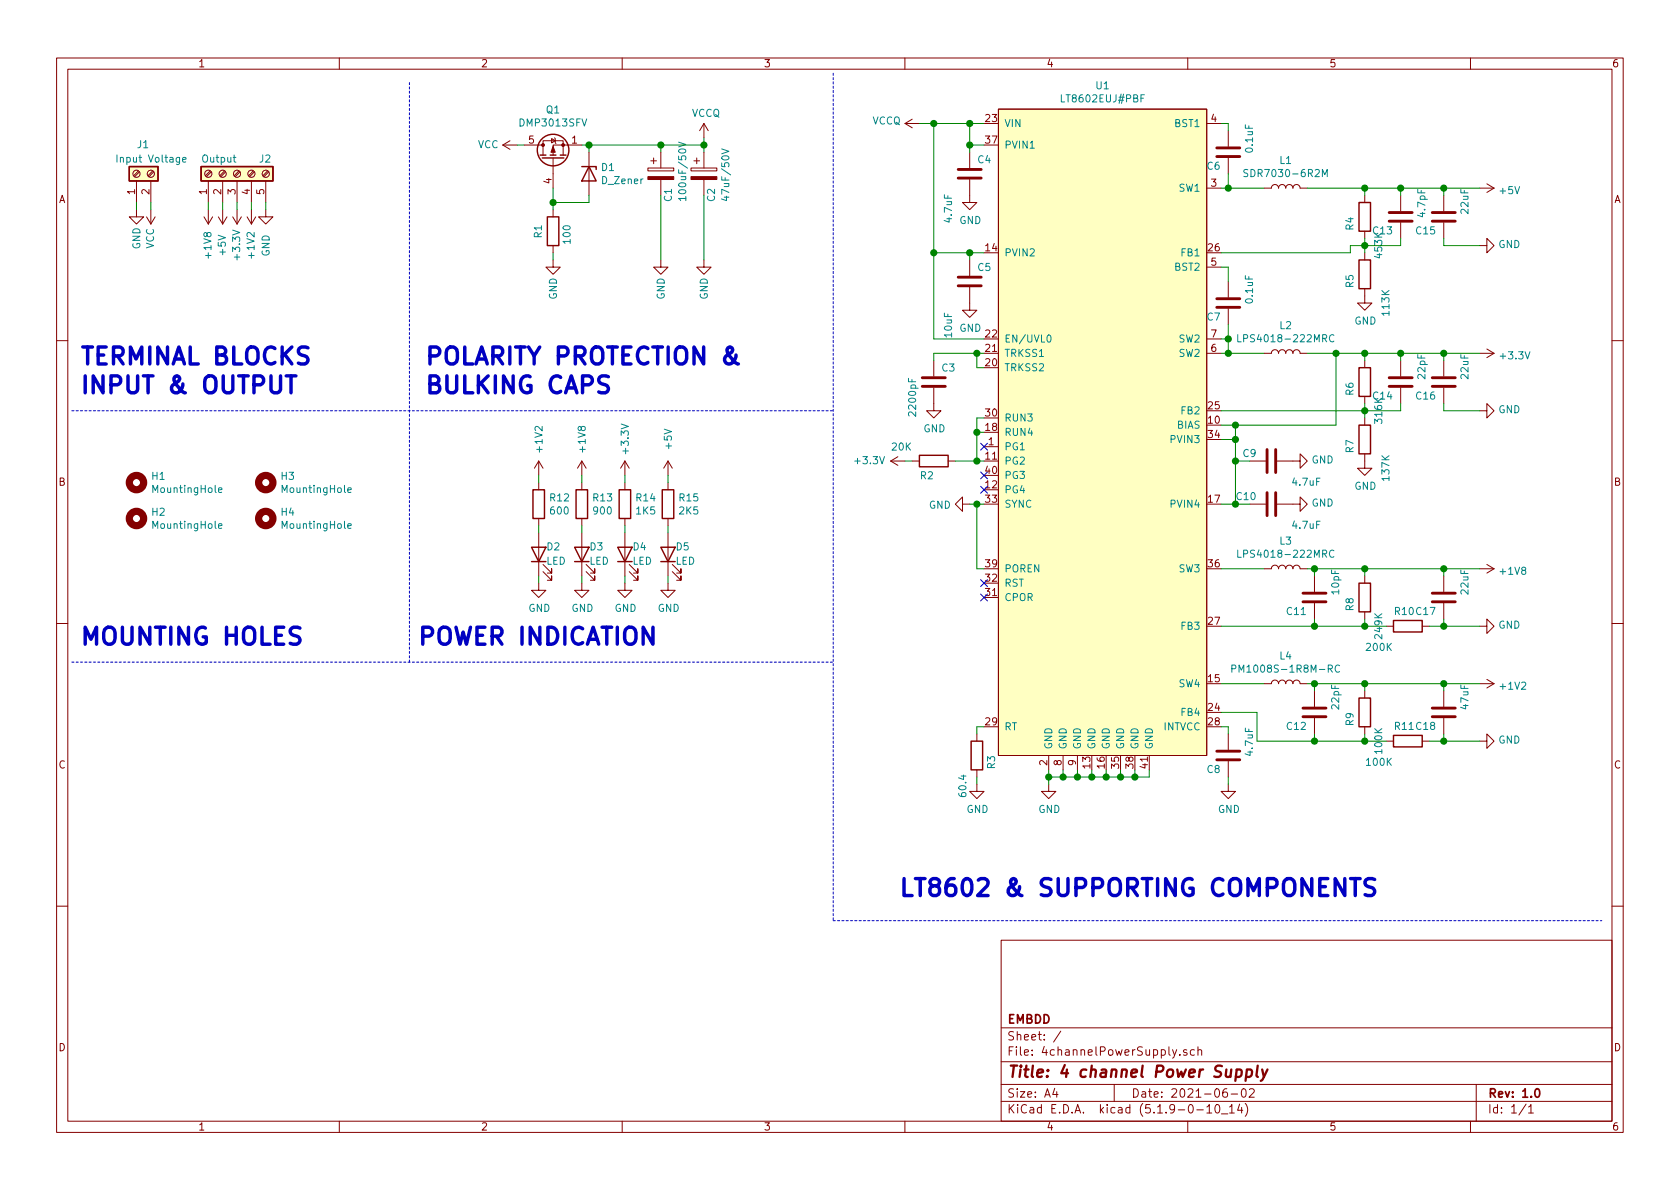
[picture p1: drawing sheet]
EESchema Schematic File Version 4
EELAYER 30 0
EELAYER END
$Descr A4 11693 8268
encoding utf-8
Sheet 1 1
Title "4 channel Power Supply"
Date "2021-06-02"
Rev "1.0"
Comp "EMBDD"
Comment1 ""
Comment2 ""
Comment3 ""
Comment4 ""
$EndDescr
Wire Wire Line
	6750 1000 6750 1050
Connection ~ 6750 1000
$Comp
L Device:C C4
U 1 1
P 6750 1200
F 0 "C4" H 6800 1300 50  0000 L CNN
F 1 "4.7uF" V 6600 850 50  0000 L CNN
F 2 "Capacitor_SMD:C_0603_1608Metric" H 6788 1050 50  0001 C CNN
F 3 "~" H 6750 1200 50  0001 C CNN
F 4 "4.7uF/50V/X7R" H 6750 1200 50  0001 C CNN "Characteristics"
	1    6750 1200
	1    0    0    -1  
$EndComp
Connection ~ 6750 850 
Wire Wire Line
	6850 1000 6750 1000
Wire Wire Line
	6750 850  6750 1000
Wire Wire Line
	6850 850  6750 850 
Wire Wire Line
	7400 5400 7500 5400
Connection ~ 7400 5400
Wire Wire Line
	7400 5350 7400 5400
Wire Wire Line
	7500 5400 7600 5400
Connection ~ 7500 5400
Wire Wire Line
	7500 5350 7500 5400
Wire Wire Line
	7600 5400 7700 5400
Connection ~ 7600 5400
Wire Wire Line
	7600 5350 7600 5400
Wire Wire Line
	7700 5400 7800 5400
Connection ~ 7700 5400
Wire Wire Line
	7700 5350 7700 5400
Wire Wire Line
	7800 5400 7900 5400
Connection ~ 7800 5400
Wire Wire Line
	7800 5350 7800 5400
Wire Wire Line
	7900 5400 8000 5400
Connection ~ 7900 5400
Wire Wire Line
	7900 5350 7900 5400
Wire Wire Line
	7300 5400 7300 5450
Connection ~ 7300 5400
Wire Wire Line
	8000 5400 8000 5350
Wire Wire Line
	7300 5400 7400 5400
Wire Wire Line
	7300 5350 7300 5400
$Comp
L power:GND #PWR0101
U 1 1
P 7300 5450
F 0 "#PWR0101" H 7300 5200 50  0001 C CNN
F 1 "GND" H 7305 5277 50  0000 C CNN
F 2 "" H 7300 5450 50  0001 C CNN
F 3 "" H 7300 5450 50  0001 C CNN
	1    7300 5450
	1    0    0    -1  
$EndComp
$Comp
L locallib:LT8602EUJ#PBF U1
U 1 1
P 7400 1550
F 0 "U1" H 7675 2515 50  0000 C CNN
F 1 "LT8602EUJ#PBF" H 7675 2424 50  0000 C CNN
F 2 "Package_DFN_QFN:QFN-40-1EP_6x6mm_P0.5mm_EP4.6x4.6mm_ThermalVias" V 8850 -550 50  0001 C CNN
F 3 "https://www.analog.com/media/en/technical-documentation/data-sheets/8602fb.pdf" H 7400 -100 50  0001 C CNN
	1    7400 1550
	1    0    0    -1  
$EndComp
$Comp
L power:GND #PWR0102
U 1 1
P 6750 1350
F 0 "#PWR0102" H 6750 1100 50  0001 C CNN
F 1 "GND" H 6755 1177 50  0000 C CNN
F 2 "" H 6750 1350 50  0001 C CNN
F 3 "" H 6750 1350 50  0001 C CNN
	1    6750 1350
	1    0    0    -1  
$EndComp
$Comp
L Device:C C5
U 1 1
P 6750 1950
F 0 "C5" H 6800 2050 50  0000 L CNN
F 1 "10uF" V 6600 1550 50  0000 L CNN
F 2 "Capacitor_SMD:C_0603_1608Metric" H 6788 1800 50  0001 C CNN
F 3 "~" H 6750 1950 50  0001 C CNN
F 4 "10uF/50V/X7R" H 6750 1950 50  0001 C CNN "Characteristics"
	1    6750 1950
	1    0    0    -1  
$EndComp
$Comp
L power:GND #PWR0103
U 1 1
P 6750 2100
F 0 "#PWR0103" H 6750 1850 50  0001 C CNN
F 1 "GND" H 6755 1927 50  0000 C CNN
F 2 "" H 6750 2100 50  0001 C CNN
F 3 "" H 6750 2100 50  0001 C CNN
	1    6750 2100
	1    0    0    -1  
$EndComp
Wire Wire Line
	6750 1800 6750 1750
Wire Wire Line
	6750 1750 6850 1750
Connection ~ 6750 1750
Wire Wire Line
	6500 2350 6500 1750
Wire Wire Line
	6500 2350 6850 2350
Wire Wire Line
	6500 850  6750 850 
Wire Wire Line
	6500 1750 6750 1750
Connection ~ 6500 1750
Wire Wire Line
	6500 1750 6500 850 
Wire Wire Line
	6500 850  6400 850 
Connection ~ 6500 850 
$Comp
L Device:C C3
U 1 1
P 6500 2650
F 0 "C3" H 6550 2750 50  0000 L CNN
F 1 "2200pF" V 6350 2400 50  0000 L CNN
F 2 "Capacitor_SMD:C_0603_1608Metric" H 6538 2500 50  0001 C CNN
F 3 "~" H 6500 2650 50  0001 C CNN
F 4 "2200pF/100V" H 6500 2650 50  0001 C CNN "Characteristics"
	1    6500 2650
	1    0    0    -1  
$EndComp
Wire Wire Line
	6850 2450 6800 2450
Wire Wire Line
	6500 2450 6500 2500
Wire Wire Line
	6850 2550 6800 2550
Wire Wire Line
	6800 2550 6800 2450
Connection ~ 6800 2450
Wire Wire Line
	6800 2450 6500 2450
$Comp
L power:GND #PWR0104
U 1 1
P 6500 2800
F 0 "#PWR0104" H 6500 2550 50  0001 C CNN
F 1 "GND" H 6505 2627 50  0000 C CNN
F 2 "" H 6500 2800 50  0001 C CNN
F 3 "" H 6500 2800 50  0001 C CNN
	1    6500 2800
	1    0    0    -1  
$EndComp
Wire Wire Line
	6850 2900 6800 2900
Wire Wire Line
	6800 2900 6800 3000
Wire Wire Line
	6800 3000 6850 3000
Wire Wire Line
	6850 3200 6800 3200
Wire Wire Line
	6800 3200 6800 3000
Connection ~ 6800 3000
Connection ~ 6800 3200
Wire Wire Line
	6850 3500 6800 3500
Wire Wire Line
	6800 3500 6800 3950
Wire Wire Line
	6800 3950 6850 3950
$Comp
L power:GND #PWR0105
U 1 1
P 6750 3500
F 0 "#PWR0105" H 6750 3250 50  0001 C CNN
F 1 "GND" V 6755 3372 50  0000 R CNN
F 2 "" H 6750 3500 50  0001 C CNN
F 3 "" H 6750 3500 50  0001 C CNN
	1    6750 3500
	0    1    1    0   
$EndComp
Wire Wire Line
	6750 3500 6800 3500
Connection ~ 6800 3500
NoConn ~ 6850 4050
NoConn ~ 6850 4150
NoConn ~ 6850 3300
NoConn ~ 6850 3400
NoConn ~ 6850 3100
$Comp
L Device:R R3
U 1 1
P 6800 5250
F 0 "R3" V 6900 5150 50  0000 L CNN
F 1 "60.4" V 6700 4950 50  0000 L CNN
F 2 "Resistor_SMD:R_0603_1608Metric" V 6730 5250 50  0001 C CNN
F 3 "~" H 6800 5250 50  0001 C CNN
F 4 "60.4OHM/1/4W" V 6800 5250 50  0001 C CNN "Characteristics"
	1    6800 5250
	1    0    0    -1  
$EndComp
$Comp
L power:GND #PWR0106
U 1 1
P 6800 5450
F 0 "#PWR0106" H 6800 5200 50  0001 C CNN
F 1 "GND" H 6805 5277 50  0000 C CNN
F 2 "" H 6800 5450 50  0001 C CNN
F 3 "" H 6800 5450 50  0001 C CNN
	1    6800 5450
	1    0    0    -1  
$EndComp
Wire Wire Line
	6800 5100 6800 5050
Wire Wire Line
	6800 5050 6850 5050
Wire Wire Line
	6800 5400 6800 5450
$Comp
L Device:R R2
U 1 1
P 6500 3200
F 0 "R2" V 6600 3100 50  0000 L CNN
F 1 "20K" V 6400 2900 50  0000 L CNN
F 2 "Resistor_SMD:R_0603_1608Metric" V 6430 3200 50  0001 C CNN
F 3 "~" H 6500 3200 50  0001 C CNN
F 4 "20KOHM/1/4W" V 6500 3200 50  0001 C CNN "Characteristics"
	1    6500 3200
	0    1    1    0   
$EndComp
Wire Wire Line
	6650 3200 6800 3200
$Comp
L Device:C C8
U 1 1
P 8550 5250
F 0 "C8" H 8600 5350 50  0000 L CNN
F 1 "4.7uF" V 8400 5050 50  0000 L CNN
F 2 "Capacitor_SMD:C_0603_1608Metric" H 8588 5100 50  0001 C CNN
F 3 "~" H 8550 5250 50  0001 C CNN
F 4 "4.7uF/50V/X7R" H 8550 5250 50  0001 C CNN "Characteristics"
	1    8550 5250
	-1   0    0    1   
$EndComp
$Comp
L power:GND #PWR0107
U 1 1
P 8550 5450
F 0 "#PWR0107" H 8550 5200 50  0001 C CNN
F 1 "GND" H 8555 5277 50  0000 C CNN
F 2 "" H 8550 5450 50  0001 C CNN
F 3 "" H 8550 5450 50  0001 C CNN
	1    8550 5450
	1    0    0    -1  
$EndComp
Wire Wire Line
	8500 5050 8550 5050
Wire Wire Line
	8550 5050 8550 5100
Wire Wire Line
	8550 5400 8550 5450
$Comp
L Device:L L4
U 1 1
P 8950 4750
F 0 "L4" V 9140 4750 50  0000 C CNN
F 1 "PM1008S-1R8M-RC" V 9049 4750 50  0000 C CNN
F 2 "Inductor_SMD:L_1008_2520Metric_Pad1.43x2.20mm_HandSolder" H 8950 4750 50  0001 C CNN
F 3 "https://www.bourns.com/docs/Product-Datasheets/pm1008s_series.pdf" H 8950 4750 50  0001 C CNN
F 4 "FIXED IND 1.8UH 2A 90 MOHM SMD" V 8950 4750 50  0001 C CNN "Characteristics"
	1    8950 4750
	0    -1   -1   0   
$EndComp
$Comp
L Device:C C12
U 1 1
P 9150 4950
F 0 "C12" H 9200 5050 50  0000 L CNN
F 1 "22pF" V 9000 4750 50  0000 L CNN
F 2 "Capacitor_SMD:C_0603_1608Metric" H 9188 4800 50  0001 C CNN
F 3 "~" H 9150 4950 50  0001 C CNN
F 4 "22pF/50V/X7R" H 9150 4950 50  0001 C CNN "Characteristics"
	1    9150 4950
	-1   0    0    1   
$EndComp
$Comp
L Device:R R9
U 1 1
P 9500 4950
F 0 "R9" V 9600 4850 50  0000 L CNN
F 1 "100K" V 9400 4650 50  0000 L CNN
F 2 "Resistor_SMD:R_0603_1608Metric" V 9430 4950 50  0001 C CNN
F 3 "~" H 9500 4950 50  0001 C CNN
F 4 "100KOHM/1/4W" V 9500 4950 50  0001 C CNN "Characteristics"
	1    9500 4950
	-1   0    0    -1  
$EndComp
$Comp
L Device:R R11
U 1 1
P 9800 5150
F 0 "R11" V 9900 5050 50  0000 L CNN
F 1 "100K" V 9650 4850 50  0000 L CNN
F 2 "Resistor_SMD:R_0603_1608Metric" V 9730 5150 50  0001 C CNN
F 3 "~" H 9800 5150 50  0001 C CNN
F 4 "100KOHM/1/4W" V 9800 5150 50  0001 C CNN "Characteristics"
	1    9800 5150
	0    1    -1   0   
$EndComp
$Comp
L Device:C C18
U 1 1
P 10050 4950
F 0 "C18" H 10100 5050 50  0000 L CNN
F 1 "47uF" V 9900 4750 50  0000 L CNN
F 2 "Capacitor_SMD:C_0603_1608Metric" H 10088 4800 50  0001 C CNN
F 3 "~" H 10050 4950 50  0001 C CNN
F 4 "47uF/50V/X7R" H 10050 4950 50  0001 C CNN "Characteristics"
	1    10050 4950
	-1   0    0    1   
$EndComp
Wire Wire Line
	8500 4950 8750 4950
Wire Wire Line
	8750 4950 8750 5150
Wire Wire Line
	8750 5150 9150 5150
Wire Wire Line
	9500 5100 9500 5150
Connection ~ 9500 5150
Wire Wire Line
	9500 5150 9650 5150
Wire Wire Line
	9150 5100 9150 5150
Connection ~ 9150 5150
Wire Wire Line
	9150 5150 9500 5150
Wire Wire Line
	8500 4750 8800 4750
Wire Wire Line
	9100 4750 9150 4750
Wire Wire Line
	10050 4750 10050 4800
Connection ~ 10050 4750
Wire Wire Line
	9500 4800 9500 4750
Connection ~ 9500 4750
Wire Wire Line
	9500 4750 10050 4750
Wire Wire Line
	9150 4800 9150 4750
Connection ~ 9150 4750
Wire Wire Line
	9150 4750 9500 4750
Wire Wire Line
	9950 5150 10050 5150
Wire Wire Line
	10050 5150 10050 5100
$Comp
L power:GND #PWR0108
U 1 1
P 10300 5150
F 0 "#PWR0108" H 10300 4900 50  0001 C CNN
F 1 "GND" V 10305 5022 50  0000 R CNN
F 2 "" H 10300 5150 50  0001 C CNN
F 3 "" H 10300 5150 50  0001 C CNN
	1    10300 5150
	0    -1   -1   0   
$EndComp
$Comp
L Device:L L3
U 1 1
P 8950 3950
F 0 "L3" V 9140 3950 50  0000 C CNN
F 1 "LPS4018-222MRC" V 9049 3950 50  0000 C CNN
F 2 "Inductor_SMD:L_Coilcraft_XxL4020" H 8950 3950 50  0001 C CNN
F 3 "https://www.coilcraft.com/getmedia/31b05c96-4c4c-4498-8dbb-fe092de76bad/lps4018.pdf" H 8950 3950 50  0001 C CNN
F 4 "FIXED IND 2.2UH 2A 70 MOHM SMD" V 8950 3950 50  0001 C CNN "Characteristics"
	1    8950 3950
	0    -1   -1   0   
$EndComp
$Comp
L Device:C C11
U 1 1
P 9150 4150
F 0 "C11" H 9200 4250 50  0000 L CNN
F 1 "10pF" V 9000 3950 50  0000 L CNN
F 2 "Capacitor_SMD:C_0603_1608Metric" H 9188 4000 50  0001 C CNN
F 3 "~" H 9150 4150 50  0001 C CNN
F 4 "10pF/50V/X7R" H 9150 4150 50  0001 C CNN "Characteristics"
	1    9150 4150
	-1   0    0    1   
$EndComp
$Comp
L Device:R R8
U 1 1
P 9500 4150
F 0 "R8" V 9600 4050 50  0000 L CNN
F 1 "249K" V 9400 3850 50  0000 L CNN
F 2 "Resistor_SMD:R_0603_1608Metric" V 9430 4150 50  0001 C CNN
F 3 "~" H 9500 4150 50  0001 C CNN
F 4 "249KOHM/1/4W" V 9500 4150 50  0001 C CNN "Characteristics"
	1    9500 4150
	-1   0    0    -1  
$EndComp
$Comp
L Device:R R10
U 1 1
P 9800 4350
F 0 "R10" V 9900 4250 50  0000 L CNN
F 1 "200K" V 9650 4050 50  0000 L CNN
F 2 "Resistor_SMD:R_0603_1608Metric" V 9730 4350 50  0001 C CNN
F 3 "~" H 9800 4350 50  0001 C CNN
F 4 "200KOHM/1/4W" V 9800 4350 50  0001 C CNN "Characteristics"
	1    9800 4350
	0    1    -1   0   
$EndComp
$Comp
L Device:C C17
U 1 1
P 10050 4150
F 0 "C17" H 10100 4250 50  0000 L CNN
F 1 "22uF" V 9900 3950 50  0000 L CNN
F 2 "Capacitor_SMD:C_0603_1608Metric" H 10088 4000 50  0001 C CNN
F 3 "~" H 10050 4150 50  0001 C CNN
F 4 "22uF/50V/X7R" H 10050 4150 50  0001 C CNN "Characteristics"
	1    10050 4150
	-1   0    0    1   
$EndComp
Wire Wire Line
	9500 4300 9500 4350
Connection ~ 9500 4350
Wire Wire Line
	9500 4350 9650 4350
Wire Wire Line
	9150 4300 9150 4350
Connection ~ 9150 4350
Wire Wire Line
	9150 4350 9500 4350
Wire Wire Line
	9100 3950 9150 3950
Wire Wire Line
	10050 3950 10050 4000
Connection ~ 10050 3950
Wire Wire Line
	9500 4000 9500 3950
Connection ~ 9500 3950
Wire Wire Line
	9500 3950 10050 3950
Wire Wire Line
	9150 4000 9150 3950
Connection ~ 9150 3950
Wire Wire Line
	9150 3950 9500 3950
Wire Wire Line
	9950 4350 10050 4350
Wire Wire Line
	10050 4350 10050 4300
Wire Wire Line
	8500 3950 8800 3950
Wire Wire Line
	8500 4350 9150 4350
$Comp
L Device:C C9
U 1 1
P 8850 3200
F 0 "C9" V 8900 3300 50  0000 L CNN
F 1 "4.7uF" V 8700 2850 50  0000 L CNN
F 2 "Capacitor_SMD:C_0603_1608Metric" H 8888 3050 50  0001 C CNN
F 3 "~" H 8850 3200 50  0001 C CNN
F 4 "4.7uF/50V/X7R" V 8850 3200 50  0001 C CNN "Characteristics"
	1    8850 3200
	0    -1   -1   0   
$EndComp
$Comp
L Device:C C10
U 1 1
P 8850 3500
F 0 "C10" V 8900 3600 50  0000 L CNN
F 1 "4.7uF" V 8700 3150 50  0000 L CNN
F 2 "Capacitor_SMD:C_0603_1608Metric" H 8888 3350 50  0001 C CNN
F 3 "~" H 8850 3500 50  0001 C CNN
F 4 "4.7uF/50V/X7R" V 8850 3500 50  0001 C CNN "Characteristics"
	1    8850 3500
	0    -1   -1   0   
$EndComp
Wire Wire Line
	8500 2950 8600 2950
Wire Wire Line
	8600 2950 8600 3050
Wire Wire Line
	8600 3050 8500 3050
Wire Wire Line
	8600 3050 8600 3200
Wire Wire Line
	8600 3200 8700 3200
Connection ~ 8600 3050
Wire Wire Line
	8500 3500 8600 3500
Wire Wire Line
	8600 3200 8600 3500
Connection ~ 8600 3200
Connection ~ 8600 3500
Wire Wire Line
	8600 3500 8700 3500
$Comp
L power:GND #PWR0109
U 1 1
P 10300 4350
F 0 "#PWR0109" H 10300 4100 50  0001 C CNN
F 1 "GND" V 10305 4222 50  0000 R CNN
F 2 "" H 10300 4350 50  0001 C CNN
F 3 "" H 10300 4350 50  0001 C CNN
	1    10300 4350
	0    -1   -1   0   
$EndComp
$Comp
L power:GND #PWR0110
U 1 1
P 9000 3500
F 0 "#PWR0110" H 9000 3250 50  0001 C CNN
F 1 "GND" V 9005 3372 50  0000 R CNN
F 2 "" H 9000 3500 50  0001 C CNN
F 3 "" H 9000 3500 50  0001 C CNN
	1    9000 3500
	0    -1   -1   0   
$EndComp
$Comp
L power:GND #PWR0111
U 1 1
P 9000 3200
F 0 "#PWR0111" H 9000 2950 50  0001 C CNN
F 1 "GND" V 9005 3072 50  0000 R CNN
F 2 "" H 9000 3200 50  0001 C CNN
F 3 "" H 9000 3200 50  0001 C CNN
	1    9000 3200
	0    -1   -1   0   
$EndComp
$Comp
L Device:L L2
U 1 1
P 8950 2450
F 0 "L2" V 9140 2450 50  0000 C CNN
F 1 "LPS4018-222MRC" V 9049 2450 50  0000 C CNN
F 2 "Inductor_SMD:L_Coilcraft_XxL4020" H 8950 2450 50  0001 C CNN
F 3 "https://www.coilcraft.com/getmedia/31b05c96-4c4c-4498-8dbb-fe092de76bad/lps4018.pdf" H 8950 2450 50  0001 C CNN
F 4 "FIXED IND 2.2UH 2A 70 MOHM SMD" V 8950 2450 50  0001 C CNN "Characteristics"
	1    8950 2450
	0    -1   -1   0   
$EndComp
$Comp
L Device:R R6
U 1 1
P 9500 2650
F 0 "R6" V 9600 2550 50  0000 L CNN
F 1 "316K" V 9400 2350 50  0000 L CNN
F 2 "Resistor_SMD:R_0603_1608Metric" V 9430 2650 50  0001 C CNN
F 3 "~" H 9500 2650 50  0001 C CNN
F 4 "316KOHM/1/4W" V 9500 2650 50  0001 C CNN "Characteristics"
	1    9500 2650
	-1   0    0    -1  
$EndComp
$Comp
L Device:R R7
U 1 1
P 9500 3050
F 0 "R7" V 9600 2950 50  0000 L CNN
F 1 "137K" V 9350 2750 50  0000 L CNN
F 2 "Resistor_SMD:R_0603_1608Metric" V 9430 3050 50  0001 C CNN
F 3 "~" H 9500 3050 50  0001 C CNN
F 4 "137KOHM/1/4W" V 9500 3050 50  0001 C CNN "Characteristics"
	1    9500 3050
	-1   0    0    -1  
$EndComp
$Comp
L Device:C C16
U 1 1
P 10050 2650
F 0 "C16" H 10100 2750 50  0000 L CNN
F 1 "22uF" V 9900 2450 50  0000 L CNN
F 2 "Capacitor_SMD:C_0603_1608Metric" H 10088 2500 50  0001 C CNN
F 3 "~" H 10050 2650 50  0001 C CNN
F 4 "22uF/50V/X7R" H 10050 2650 50  0001 C CNN "Characteristics"
	1    10050 2650
	-1   0    0    1   
$EndComp
Wire Wire Line
	9500 2800 9500 2850
Connection ~ 9500 2850
Wire Wire Line
	10050 2450 10050 2500
Connection ~ 10050 2450
Wire Wire Line
	9500 2500 9500 2450
Connection ~ 9500 2450
Wire Wire Line
	9500 2450 9750 2450
Wire Wire Line
	10050 2850 10050 2800
Wire Wire Line
	8500 2450 8550 2450
$Comp
L power:GND #PWR0112
U 1 1
P 10300 2850
F 0 "#PWR0112" H 10300 2600 50  0001 C CNN
F 1 "GND" V 10305 2722 50  0000 R CNN
F 2 "" H 10300 2850 50  0001 C CNN
F 3 "" H 10300 2850 50  0001 C CNN
	1    10300 2850
	0    -1   -1   0   
$EndComp
$Comp
L Device:C C14
U 1 1
P 9750 2650
F 0 "C14" H 9800 2750 50  0000 L CNN
F 1 "22pF" V 9600 2450 50  0000 L CNN
F 2 "Capacitor_SMD:C_0603_1608Metric" H 9788 2500 50  0001 C CNN
F 3 "~" H 9750 2650 50  0001 C CNN
F 4 "22pF/50V/X7R" H 9750 2650 50  0001 C CNN "Characteristics"
	1    9750 2650
	-1   0    0    1   
$EndComp
Wire Wire Line
	9750 2850 9750 2800
Wire Wire Line
	9500 2850 9750 2850
Wire Wire Line
	9750 2500 9750 2450
Connection ~ 9750 2450
Wire Wire Line
	9750 2450 10050 2450
Wire Wire Line
	9500 2850 9500 2900
$Comp
L power:GND #PWR0113
U 1 1
P 9500 3200
F 0 "#PWR0113" H 9500 2950 50  0001 C CNN
F 1 "GND" H 9505 3027 50  0000 C CNN
F 2 "" H 9500 3200 50  0001 C CNN
F 3 "" H 9500 3200 50  0001 C CNN
	1    9500 3200
	1    0    0    -1  
$EndComp
Wire Wire Line
	9100 2450 9300 2450
Wire Wire Line
	8500 2850 9500 2850
Wire Wire Line
	9300 2450 9300 2950
Wire Wire Line
	9300 2950 8600 2950
Connection ~ 9300 2450
Wire Wire Line
	9300 2450 9500 2450
Connection ~ 8600 2950
Wire Wire Line
	8500 2350 8550 2350
Wire Wire Line
	8550 2350 8550 2450
Connection ~ 8550 2450
Wire Wire Line
	8550 2450 8800 2450
$Comp
L Device:C C7
U 1 1
P 8550 2100
F 0 "C7" H 8600 2200 50  0000 L CNN
F 1 "0.1uF" V 8400 1900 50  0000 L CNN
F 2 "Capacitor_SMD:C_0603_1608Metric" H 8588 1950 50  0001 C CNN
F 3 "~" H 8550 2100 50  0001 C CNN
F 4 "0.1uF/50V/X7R" H 8550 2100 50  0001 C CNN "Characteristics"
	1    8550 2100
	-1   0    0    1   
$EndComp
Wire Wire Line
	8550 2250 8550 2350
Connection ~ 8550 2350
Wire Wire Line
	8500 1850 8550 1850
Wire Wire Line
	8550 1850 8550 1950
$Comp
L Device:L L1
U 1 1
P 8950 1300
F 0 "L1" V 9140 1300 50  0000 C CNN
F 1 "SDR7030-6R2M" V 9049 1300 50  0000 C CNN
F 2 "Inductor_SMD:L_Bourns_SRP7028A_7.3x6.6mm" H 8950 1300 50  0001 C CNN
F 3 "https://www.bourns.com/docs/Product-Datasheets/SDR7030.pdf" H 8950 1300 50  0001 C CNN
F 4 "FIXED IND 6.2UH 1.65A 58MOHM SMD" V 8950 1300 50  0001 C CNN "Characteristics"
	1    8950 1300
	0    -1   -1   0   
$EndComp
$Comp
L Device:R R4
U 1 1
P 9500 1500
F 0 "R4" V 9600 1400 50  0000 L CNN
F 1 "453K" V 9400 1200 50  0000 L CNN
F 2 "Resistor_SMD:R_0603_1608Metric" V 9430 1500 50  0001 C CNN
F 3 "~" H 9500 1500 50  0001 C CNN
F 4 "453KOHM/1/4W" V 9500 1500 50  0001 C CNN "Characteristics"
	1    9500 1500
	-1   0    0    -1  
$EndComp
$Comp
L Device:R R5
U 1 1
P 9500 1900
F 0 "R5" V 9600 1800 50  0000 L CNN
F 1 "113K" V 9350 1600 50  0000 L CNN
F 2 "Resistor_SMD:R_0603_1608Metric" V 9430 1900 50  0001 C CNN
F 3 "~" H 9500 1900 50  0001 C CNN
F 4 "113KOHM/1/4W" V 9500 1900 50  0001 C CNN "Characteristics"
	1    9500 1900
	-1   0    0    -1  
$EndComp
$Comp
L Device:C C15
U 1 1
P 10050 1500
F 0 "C15" H 10100 1600 50  0000 L CNN
F 1 "22uF" V 9900 1300 50  0000 L CNN
F 2 "Capacitor_SMD:C_0603_1608Metric" H 10088 1350 50  0001 C CNN
F 3 "~" H 10050 1500 50  0001 C CNN
F 4 "22uF/50V/X7R" H 10050 1500 50  0001 C CNN "Characteristics"
	1    10050 1500
	-1   0    0    1   
$EndComp
Wire Wire Line
	9500 1650 9500 1700
Connection ~ 9500 1700
Wire Wire Line
	10050 1300 10050 1350
Connection ~ 10050 1300
Wire Wire Line
	9500 1350 9500 1300
Connection ~ 9500 1300
Wire Wire Line
	9500 1300 9750 1300
Wire Wire Line
	10050 1700 10050 1650
$Comp
L power:GND #PWR0114
U 1 1
P 10300 1700
F 0 "#PWR0114" H 10300 1450 50  0001 C CNN
F 1 "GND" V 10305 1572 50  0000 R CNN
F 2 "" H 10300 1700 50  0001 C CNN
F 3 "" H 10300 1700 50  0001 C CNN
	1    10300 1700
	0    -1   -1   0   
$EndComp
$Comp
L Device:C C13
U 1 1
P 9750 1500
F 0 "C13" H 9800 1600 50  0000 L CNN
F 1 "4.7pF" V 9600 1300 50  0000 L CNN
F 2 "Capacitor_SMD:C_0603_1608Metric" H 9788 1350 50  0001 C CNN
F 3 "~" H 9750 1500 50  0001 C CNN
F 4 "4.7pF/50V/X7R" H 9750 1500 50  0001 C CNN "Characteristics"
	1    9750 1500
	-1   0    0    1   
$EndComp
Wire Wire Line
	9750 1700 9750 1650
Wire Wire Line
	9500 1700 9750 1700
Wire Wire Line
	9750 1350 9750 1300
Connection ~ 9750 1300
Wire Wire Line
	9750 1300 10050 1300
Wire Wire Line
	9500 1700 9500 1750
Wire Wire Line
	9100 1300 9500 1300
$Comp
L power:GND #PWR0115
U 1 1
P 9500 2050
F 0 "#PWR0115" H 9500 1800 50  0001 C CNN
F 1 "GND" H 9505 1877 50  0000 C CNN
F 2 "" H 9500 2050 50  0001 C CNN
F 3 "" H 9500 2050 50  0001 C CNN
	1    9500 2050
	1    0    0    -1  
$EndComp
$Comp
L Device:C C6
U 1 1
P 8550 1050
F 0 "C6" H 8600 1150 50  0000 L CNN
F 1 "0.1uF" V 8400 850 50  0000 L CNN
F 2 "Capacitor_SMD:C_0603_1608Metric" H 8588 900 50  0001 C CNN
F 3 "~" H 8550 1050 50  0001 C CNN
F 4 "0.1uF/50V/X7R" H 8550 1050 50  0001 C CNN "Characteristics"
	1    8550 1050
	-1   0    0    1   
$EndComp
Wire Wire Line
	8500 1750 9400 1750
Wire Wire Line
	9400 1750 9400 1700
Wire Wire Line
	9400 1700 9500 1700
Wire Wire Line
	8500 1300 8550 1300
Wire Wire Line
	8550 1200 8550 1300
Connection ~ 8550 1300
Wire Wire Line
	8550 1300 8800 1300
Wire Wire Line
	8500 850  8550 850 
Wire Wire Line
	8550 850  8550 900 
Wire Wire Line
	10050 1700 10300 1700
Wire Wire Line
	10050 1300 10300 1300
Wire Wire Line
	10050 2450 10300 2450
Wire Wire Line
	10050 2850 10300 2850
Wire Wire Line
	10050 3950 10300 3950
Wire Wire Line
	10050 4350 10300 4350
Connection ~ 10050 4350
$Comp
L Connector:Screw_Terminal_01x02 J1
U 1 1
P 950 1200
F 0 "J1" V 1150 1200 50  0000 R CNN
F 1 "Input Voltage" V 1050 1350 50  0000 R CNN
F 2 "TerminalBlock_Phoenix:TerminalBlock_Phoenix_MKDS-1,5-2_1x02_P5.00mm_Horizontal" H 950 1200 50  0001 C CNN
F 3 "~" H 950 1200 50  0001 C CNN
	1    950  1200
	0    -1   -1   0   
$EndComp
$Comp
L Connector:Screw_Terminal_01x05 J2
U 1 1
P 1650 1200
F 0 "J2" V 1750 1050 50  0000 R CNN
F 1 "Output" V 1750 1450 50  0000 R CNN
F 2 "TerminalBlock_Phoenix:TerminalBlock_Phoenix_MKDS-1,5-5-5.08_1x05_P5.08mm_Horizontal" H 1650 1200 50  0001 C CNN
F 3 "~" H 1650 1200 50  0001 C CNN
	1    1650 1200
	0    -1   -1   0   
$EndComp
$Comp
L power:+5V #PWR0116
U 1 1
P 10300 1300
F 0 "#PWR0116" H 10300 1150 50  0001 C CNN
F 1 "+5V" V 10315 1428 50  0000 L CNN
F 2 "" H 10300 1300 50  0001 C CNN
F 3 "" H 10300 1300 50  0001 C CNN
	1    10300 1300
	0    1    1    0   
$EndComp
$Comp
L power:+3.3V #PWR0117
U 1 1
P 10300 2450
F 0 "#PWR0117" H 10300 2300 50  0001 C CNN
F 1 "+3.3V" V 10315 2578 50  0000 L CNN
F 2 "" H 10300 2450 50  0001 C CNN
F 3 "" H 10300 2450 50  0001 C CNN
	1    10300 2450
	0    1    1    0   
$EndComp
$Comp
L power:+1V8 #PWR0118
U 1 1
P 10300 3950
F 0 "#PWR0118" H 10300 3800 50  0001 C CNN
F 1 "+1V8" V 10315 4078 50  0000 L CNN
F 2 "" H 10300 3950 50  0001 C CNN
F 3 "" H 10300 3950 50  0001 C CNN
	1    10300 3950
	0    1    1    0   
$EndComp
$Comp
L power:+1V2 #PWR0119
U 1 1
P 10300 4750
F 0 "#PWR0119" H 10300 4600 50  0001 C CNN
F 1 "+1V2" V 10315 4878 50  0000 L CNN
F 2 "" H 10300 4750 50  0001 C CNN
F 3 "" H 10300 4750 50  0001 C CNN
	1    10300 4750
	0    1    1    0   
$EndComp
Wire Wire Line
	10050 4750 10300 4750
Wire Wire Line
	10050 5150 10300 5150
Connection ~ 10050 5150
$Comp
L power:+3.3V #PWR0121
U 1 1
P 1650 1450
F 0 "#PWR0121" H 1650 1300 50  0001 C CNN
F 1 "+3.3V" V 1650 1700 50  0000 C CNN
F 2 "" H 1650 1450 50  0001 C CNN
F 3 "" H 1650 1450 50  0001 C CNN
	1    1650 1450
	-1   0    0    1   
$EndComp
$Comp
L power:+1V8 #PWR0122
U 1 1
P 1450 1450
F 0 "#PWR0122" H 1450 1300 50  0001 C CNN
F 1 "+1V8" V 1450 1700 50  0000 C CNN
F 2 "" H 1450 1450 50  0001 C CNN
F 3 "" H 1450 1450 50  0001 C CNN
	1    1450 1450
	-1   0    0    1   
$EndComp
$Comp
L power:+1V2 #PWR0123
U 1 1
P 1750 1450
F 0 "#PWR0123" H 1750 1300 50  0001 C CNN
F 1 "+1V2" V 1750 1700 50  0000 C CNN
F 2 "" H 1750 1450 50  0001 C CNN
F 3 "" H 1750 1450 50  0001 C CNN
	1    1750 1450
	-1   0    0    1   
$EndComp
$Comp
L power:GND #PWR0124
U 1 1
P 1850 1450
F 0 "#PWR0124" H 1850 1200 50  0001 C CNN
F 1 "GND" V 1850 1200 50  0000 C CNN
F 2 "" H 1850 1450 50  0001 C CNN
F 3 "" H 1850 1450 50  0001 C CNN
	1    1850 1450
	1    0    0    -1  
$EndComp
$Comp
L power:VCC #PWR0125
U 1 1
P 1050 1450
F 0 "#PWR0125" H 1050 1300 50  0001 C CNN
F 1 "VCC" V 1050 1650 50  0000 C CNN
F 2 "" H 1050 1450 50  0001 C CNN
F 3 "" H 1050 1450 50  0001 C CNN
	1    1050 1450
	-1   0    0    1   
$EndComp
$Comp
L power:GND #PWR0126
U 1 1
P 950 1450
F 0 "#PWR0126" H 950 1200 50  0001 C CNN
F 1 "GND" V 950 1250 50  0000 C CNN
F 2 "" H 950 1450 50  0001 C CNN
F 3 "" H 950 1450 50  0001 C CNN
	1    950  1450
	1    0    0    -1  
$EndComp
Wire Wire Line
	1450 1400 1450 1450
Wire Wire Line
	1550 1450 1550 1400
Wire Wire Line
	1650 1400 1650 1450
Wire Wire Line
	1750 1400 1750 1450
Wire Wire Line
	1850 1400 1850 1450
Wire Wire Line
	950  1400 950  1450
Wire Wire Line
	1050 1400 1050 1450
$Comp
L power:+3.3V #PWR0127
U 1 1
P 6300 3200
F 0 "#PWR0127" H 6300 3050 50  0001 C CNN
F 1 "+3.3V" V 6300 3450 50  0000 C CNN
F 2 "" H 6300 3200 50  0001 C CNN
F 3 "" H 6300 3200 50  0001 C CNN
	1    6300 3200
	0    -1   -1   0   
$EndComp
Wire Wire Line
	6300 3200 6350 3200
$Comp
L power:VCCQ #PWR0128
U 1 1
P 6400 850
F 0 "#PWR0128" H 6400 700 50  0001 C CNN
F 1 "VCCQ" V 6415 977 50  0000 L CNN
F 2 "" H 6400 850 50  0001 C CNN
F 3 "" H 6400 850 50  0001 C CNN
	1    6400 850 
	0    -1   -1   0   
$EndComp
$Comp
L Transistor_FET:DMP3013SFV Q1
U 1 1
P 3850 1100
F 0 "Q1" V 4192 1100 50  0000 C CNN
F 1 "DMP3013SFV" V 4101 1100 50  0000 C CNN
F 2 "Package_SON:Diodes_PowerDI3333-8" H 4050 1025 50  0001 L CIN
F 3 "https://www.diodes.com/assets/Datasheets/DMP3013SFV.pdf" V 3850 1100 50  0001 L CNN
	1    3850 1100
	0    -1   -1   0   
$EndComp
$Comp
L Device:R R1
U 1 1
P 3850 1600
F 0 "R1" V 3950 1550 50  0000 L CNN
F 1 "100" V 3750 1550 50  0000 L CNN
F 2 "Resistor_SMD:R_0603_1608Metric" V 3780 1600 50  0001 C CNN
F 3 "~" H 3850 1600 50  0001 C CNN
F 4 "100OHM/1/4W" V 3850 1600 50  0001 C CNN "Characteristics"
	1    3850 1600
	-1   0    0    1   
$EndComp
$Comp
L Device:D_Zener D1
U 1 1
P 4100 1200
F 0 "D1" V 4054 1280 50  0000 L CNN
F 1 "D_Zener" V 4145 1280 50  0000 L CNN
F 2 "Diode_SMD:D_0603_1608Metric" H 4100 1200 50  0001 C CNN
F 3 "~" H 4100 1200 50  0001 C CNN
	1    4100 1200
	0    1    1    0   
$EndComp
$Comp
L power:VCC #PWR0129
U 1 1
P 3600 1000
F 0 "#PWR0129" H 3600 850 50  0001 C CNN
F 1 "VCC" V 3600 1200 50  0000 C CNN
F 2 "" H 3600 1000 50  0001 C CNN
F 3 "" H 3600 1000 50  0001 C CNN
	1    3600 1000
	0    -1   -1   0   
$EndComp
$Comp
L power:GND #PWR0130
U 1 1
P 3850 1800
F 0 "#PWR0130" H 3850 1550 50  0001 C CNN
F 1 "GND" V 3850 1600 50  0000 C CNN
F 2 "" H 3850 1800 50  0001 C CNN
F 3 "" H 3850 1800 50  0001 C CNN
	1    3850 1800
	1    0    0    -1  
$EndComp
Wire Wire Line
	3600 1000 3650 1000
Wire Wire Line
	3850 1300 3850 1400
Wire Wire Line
	3850 1400 4100 1400
Wire Wire Line
	4100 1400 4100 1350
Connection ~ 3850 1400
Wire Wire Line
	3850 1400 3850 1450
Wire Wire Line
	4050 1000 4100 1000
Wire Wire Line
	4100 1000 4100 1050
Wire Wire Line
	3850 1750 3850 1800
$Comp
L Device:CP C1
U 1 1
P 4600 1200
F 0 "C1" V 4650 1000 50  0000 L CNN
F 1 "100uF/50V" V 4750 1000 50  0000 L CNN
F 2 "Capacitor_SMD:C_Elec_6.3x5.4" H 4638 1050 50  0001 C CNN
F 3 "~" H 4600 1200 50  0001 C CNN
	1    4600 1200
	1    0    0    -1  
$EndComp
$Comp
L Device:CP C2
U 1 1
P 4900 1200
F 0 "C2" V 4950 1000 50  0000 L CNN
F 1 "47uF/50V" V 5050 1000 50  0000 L CNN
F 2 "Capacitor_SMD:C_Elec_6.3x5.4" H 4938 1050 50  0001 C CNN
F 3 "~" H 4900 1200 50  0001 C CNN
	1    4900 1200
	1    0    0    -1  
$EndComp
Wire Wire Line
	4100 1000 4600 1000
Wire Wire Line
	4900 1000 4900 950 
Connection ~ 4100 1000
Wire Wire Line
	4900 1000 4900 1050
Connection ~ 4900 1000
$Comp
L power:GND #PWR0131
U 1 1
P 4600 1800
F 0 "#PWR0131" H 4600 1550 50  0001 C CNN
F 1 "GND" V 4600 1600 50  0000 C CNN
F 2 "" H 4600 1800 50  0001 C CNN
F 3 "" H 4600 1800 50  0001 C CNN
	1    4600 1800
	1    0    0    -1  
$EndComp
$Comp
L power:GND #PWR0132
U 1 1
P 4900 1800
F 0 "#PWR0132" H 4900 1550 50  0001 C CNN
F 1 "GND" V 4900 1600 50  0000 C CNN
F 2 "" H 4900 1800 50  0001 C CNN
F 3 "" H 4900 1800 50  0001 C CNN
	1    4900 1800
	1    0    0    -1  
$EndComp
Wire Wire Line
	4600 1050 4600 1000
Connection ~ 4600 1000
Wire Wire Line
	4600 1000 4900 1000
Wire Wire Line
	4600 1350 4600 1800
Wire Wire Line
	4900 1350 4900 1800
$Comp
L power:VCCQ #PWR0133
U 1 1
P 4900 950
F 0 "#PWR0133" H 4900 800 50  0001 C CNN
F 1 "VCCQ" H 4915 1123 50  0000 C CNN
F 2 "" H 4900 950 50  0001 C CNN
F 3 "" H 4900 950 50  0001 C CNN
	1    4900 950 
	1    0    0    -1  
$EndComp
Text Notes 550  2750 0    118  ~ 24
TERMINAL BLOCKS\nINPUT & OUTPUT
Text Notes 2950 2750 0    118  ~ 24
POLARITY PROTECTION &\nBULKING CAPS\n
Text Notes 6250 6250 0    118  ~ 24
LT8602 & SUPPORTING COMPONENTS
$Comp
L Mechanical:MountingHole H1
U 1 1
P 950 3350
F 0 "H1" H 1050 3396 50  0000 L CNN
F 1 "MountingHole" H 1050 3305 50  0000 L CNN
F 2 "MountingHole:MountingHole_3.2mm_M3_Pad_Via" H 950 3350 50  0001 C CNN
F 3 "~" H 950 3350 50  0001 C CNN
	1    950  3350
	1    0    0    -1  
$EndComp
$Comp
L Mechanical:MountingHole H3
U 1 1
P 1850 3350
F 0 "H3" H 1950 3396 50  0000 L CNN
F 1 "MountingHole" H 1950 3305 50  0000 L CNN
F 2 "MountingHole:MountingHole_3.2mm_M3_Pad_Via" H 1850 3350 50  0001 C CNN
F 3 "~" H 1850 3350 50  0001 C CNN
	1    1850 3350
	1    0    0    -1  
$EndComp
$Comp
L Mechanical:MountingHole H2
U 1 1
P 950 3600
F 0 "H2" H 1050 3646 50  0000 L CNN
F 1 "MountingHole" H 1050 3555 50  0000 L CNN
F 2 "MountingHole:MountingHole_3.2mm_M3_Pad_Via" H 950 3600 50  0001 C CNN
F 3 "~" H 950 3600 50  0001 C CNN
	1    950  3600
	1    0    0    -1  
$EndComp
$Comp
L Mechanical:MountingHole H4
U 1 1
P 1850 3600
F 0 "H4" H 1950 3646 50  0000 L CNN
F 1 "MountingHole" H 1950 3555 50  0000 L CNN
F 2 "MountingHole:MountingHole_3.2mm_M3_Pad_Via" H 1850 3600 50  0001 C CNN
F 3 "~" H 1850 3600 50  0001 C CNN
	1    1850 3600
	1    0    0    -1  
$EndComp
Text Notes 550  4500 0    118  ~ 24
MOUNTING HOLES
Wire Notes Line
	5800 500  5800 6400
Wire Notes Line
	5800 6400 11150 6400
Wire Notes Line
	500  2850 5800 2850
Wire Notes Line
	500  4600 5800 4600
Wire Notes Line
	2850 4600 2850 550 
$Comp
L power:+5V #PWR0134
U 1 1
P 4650 3300
F 0 "#PWR0134" H 4650 3150 50  0001 C CNN
F 1 "+5V" V 4650 3550 50  0000 C CNN
F 2 "" H 4650 3300 50  0001 C CNN
F 3 "" H 4650 3300 50  0001 C CNN
	1    4650 3300
	1    0    0    -1  
$EndComp
$Comp
L power:+3.3V #PWR0135
U 1 1
P 4350 3300
F 0 "#PWR0135" H 4350 3150 50  0001 C CNN
F 1 "+3.3V" V 4350 3550 50  0000 C CNN
F 2 "" H 4350 3300 50  0001 C CNN
F 3 "" H 4350 3300 50  0001 C CNN
	1    4350 3300
	1    0    0    -1  
$EndComp
$Comp
L power:+1V8 #PWR0136
U 1 1
P 4050 3300
F 0 "#PWR0136" H 4050 3150 50  0001 C CNN
F 1 "+1V8" V 4050 3550 50  0000 C CNN
F 2 "" H 4050 3300 50  0001 C CNN
F 3 "" H 4050 3300 50  0001 C CNN
	1    4050 3300
	1    0    0    -1  
$EndComp
$Comp
L power:+1V2 #PWR0137
U 1 1
P 3750 3300
F 0 "#PWR0137" H 3750 3150 50  0001 C CNN
F 1 "+1V2" V 3750 3550 50  0000 C CNN
F 2 "" H 3750 3300 50  0001 C CNN
F 3 "" H 3750 3300 50  0001 C CNN
	1    3750 3300
	1    0    0    -1  
$EndComp
$Comp
L Device:R R13
U 1 1
P 4050 3500
F 0 "R13" H 4120 3546 50  0000 L CNN
F 1 "900" H 4120 3455 50  0000 L CNN
F 2 "Resistor_SMD:R_0603_1608Metric" V 3980 3500 50  0001 C CNN
F 3 "~" H 4050 3500 50  0001 C CNN
F 4 "900OHM/1/4W" H 4050 3500 50  0001 C CNN "Characteristics"
	1    4050 3500
	1    0    0    -1  
$EndComp
$Comp
L Device:R R12
U 1 1
P 3750 3500
F 0 "R12" H 3820 3546 50  0000 L CNN
F 1 "600" H 3820 3455 50  0000 L CNN
F 2 "Resistor_SMD:R_0603_1608Metric" V 3680 3500 50  0001 C CNN
F 3 "~" H 3750 3500 50  0001 C CNN
F 4 "600OHM/1/4W" H 3750 3500 50  0001 C CNN "Characteristics"
	1    3750 3500
	1    0    0    -1  
$EndComp
$Comp
L Device:R R14
U 1 1
P 4350 3500
F 0 "R14" H 4420 3546 50  0000 L CNN
F 1 "1K5" H 4420 3455 50  0000 L CNN
F 2 "Resistor_SMD:R_0603_1608Metric" V 4280 3500 50  0001 C CNN
F 3 "~" H 4350 3500 50  0001 C CNN
F 4 "1.5KOHM/1/4W" H 4350 3500 50  0001 C CNN "Characteristics"
	1    4350 3500
	1    0    0    -1  
$EndComp
$Comp
L Device:R R15
U 1 1
P 4650 3500
F 0 "R15" H 4720 3546 50  0000 L CNN
F 1 "2K5" H 4720 3455 50  0000 L CNN
F 2 "Resistor_SMD:R_0603_1608Metric" V 4580 3500 50  0001 C CNN
F 3 "~" H 4650 3500 50  0001 C CNN
F 4 "2.5KOHM/1/4W" H 4650 3500 50  0001 C CNN "Characteristics"
	1    4650 3500
	1    0    0    -1  
$EndComp
$Comp
L Device:LED D2
U 1 1
P 3750 3850
F 0 "D2" V 3800 3800 50  0000 R CNN
F 1 "LED" V 3700 3800 50  0000 R CNN
F 2 "LED_SMD:LED_0603_1608Metric" H 3750 3850 50  0001 C CNN
F 3 "~" H 3750 3850 50  0001 C CNN
	1    3750 3850
	0    -1   -1   0   
$EndComp
$Comp
L Device:LED D3
U 1 1
P 4050 3850
F 0 "D3" V 4100 3800 50  0000 R CNN
F 1 "LED" V 4000 3800 50  0000 R CNN
F 2 "LED_SMD:LED_0603_1608Metric" H 4050 3850 50  0001 C CNN
F 3 "~" H 4050 3850 50  0001 C CNN
	1    4050 3850
	0    -1   -1   0   
$EndComp
$Comp
L Device:LED D4
U 1 1
P 4350 3850
F 0 "D4" V 4400 3800 50  0000 R CNN
F 1 "LED" V 4300 3800 50  0000 R CNN
F 2 "LED_SMD:LED_0603_1608Metric" H 4350 3850 50  0001 C CNN
F 3 "~" H 4350 3850 50  0001 C CNN
	1    4350 3850
	0    -1   -1   0   
$EndComp
$Comp
L Device:LED D5
U 1 1
P 4650 3850
F 0 "D5" V 4700 3800 50  0000 R CNN
F 1 "LED" V 4600 3800 50  0000 R CNN
F 2 "LED_SMD:LED_0603_1608Metric" H 4650 3850 50  0001 C CNN
F 3 "~" H 4650 3850 50  0001 C CNN
	1    4650 3850
	0    -1   -1   0   
$EndComp
$Comp
L power:GND #PWR0138
U 1 1
P 3750 4050
F 0 "#PWR0138" H 3750 3800 50  0001 C CNN
F 1 "GND" H 3755 3877 50  0000 C CNN
F 2 "" H 3750 4050 50  0001 C CNN
F 3 "" H 3750 4050 50  0001 C CNN
	1    3750 4050
	1    0    0    -1  
$EndComp
$Comp
L power:GND #PWR0139
U 1 1
P 4050 4050
F 0 "#PWR0139" H 4050 3800 50  0001 C CNN
F 1 "GND" H 4055 3877 50  0000 C CNN
F 2 "" H 4050 4050 50  0001 C CNN
F 3 "" H 4050 4050 50  0001 C CNN
	1    4050 4050
	1    0    0    -1  
$EndComp
$Comp
L power:GND #PWR0140
U 1 1
P 4350 4050
F 0 "#PWR0140" H 4350 3800 50  0001 C CNN
F 1 "GND" H 4355 3877 50  0000 C CNN
F 2 "" H 4350 4050 50  0001 C CNN
F 3 "" H 4350 4050 50  0001 C CNN
	1    4350 4050
	1    0    0    -1  
$EndComp
$Comp
L power:GND #PWR0141
U 1 1
P 4650 4050
F 0 "#PWR0141" H 4650 3800 50  0001 C CNN
F 1 "GND" H 4655 3877 50  0000 C CNN
F 2 "" H 4650 4050 50  0001 C CNN
F 3 "" H 4650 4050 50  0001 C CNN
	1    4650 4050
	1    0    0    -1  
$EndComp
Wire Wire Line
	3750 3300 3750 3350
Wire Wire Line
	3750 3650 3750 3700
Wire Wire Line
	3750 4000 3750 4050
Wire Wire Line
	4050 4050 4050 4000
Wire Wire Line
	4050 3700 4050 3650
Wire Wire Line
	4050 3350 4050 3300
Wire Wire Line
	4350 3300 4350 3350
Wire Wire Line
	4350 3650 4350 3700
Wire Wire Line
	4350 4000 4350 4050
Wire Wire Line
	4650 3350 4650 3300
Wire Wire Line
	4650 3650 4650 3700
Wire Wire Line
	4650 4000 4650 4050
Text Notes 2900 4500 0    118  ~ 24
POWER INDICATION\n
$Comp
L power:+5V #PWR0120
U 1 1
P 1550 1450
F 0 "#PWR0120" H 1550 1300 50  0001 C CNN
F 1 "+5V" V 1550 1700 50  0000 C CNN
F 2 "" H 1550 1450 50  0001 C CNN
F 3 "" H 1550 1450 50  0001 C CNN
	1    1550 1450
	-1   0    0    1   
$EndComp
$EndSCHEMATC
